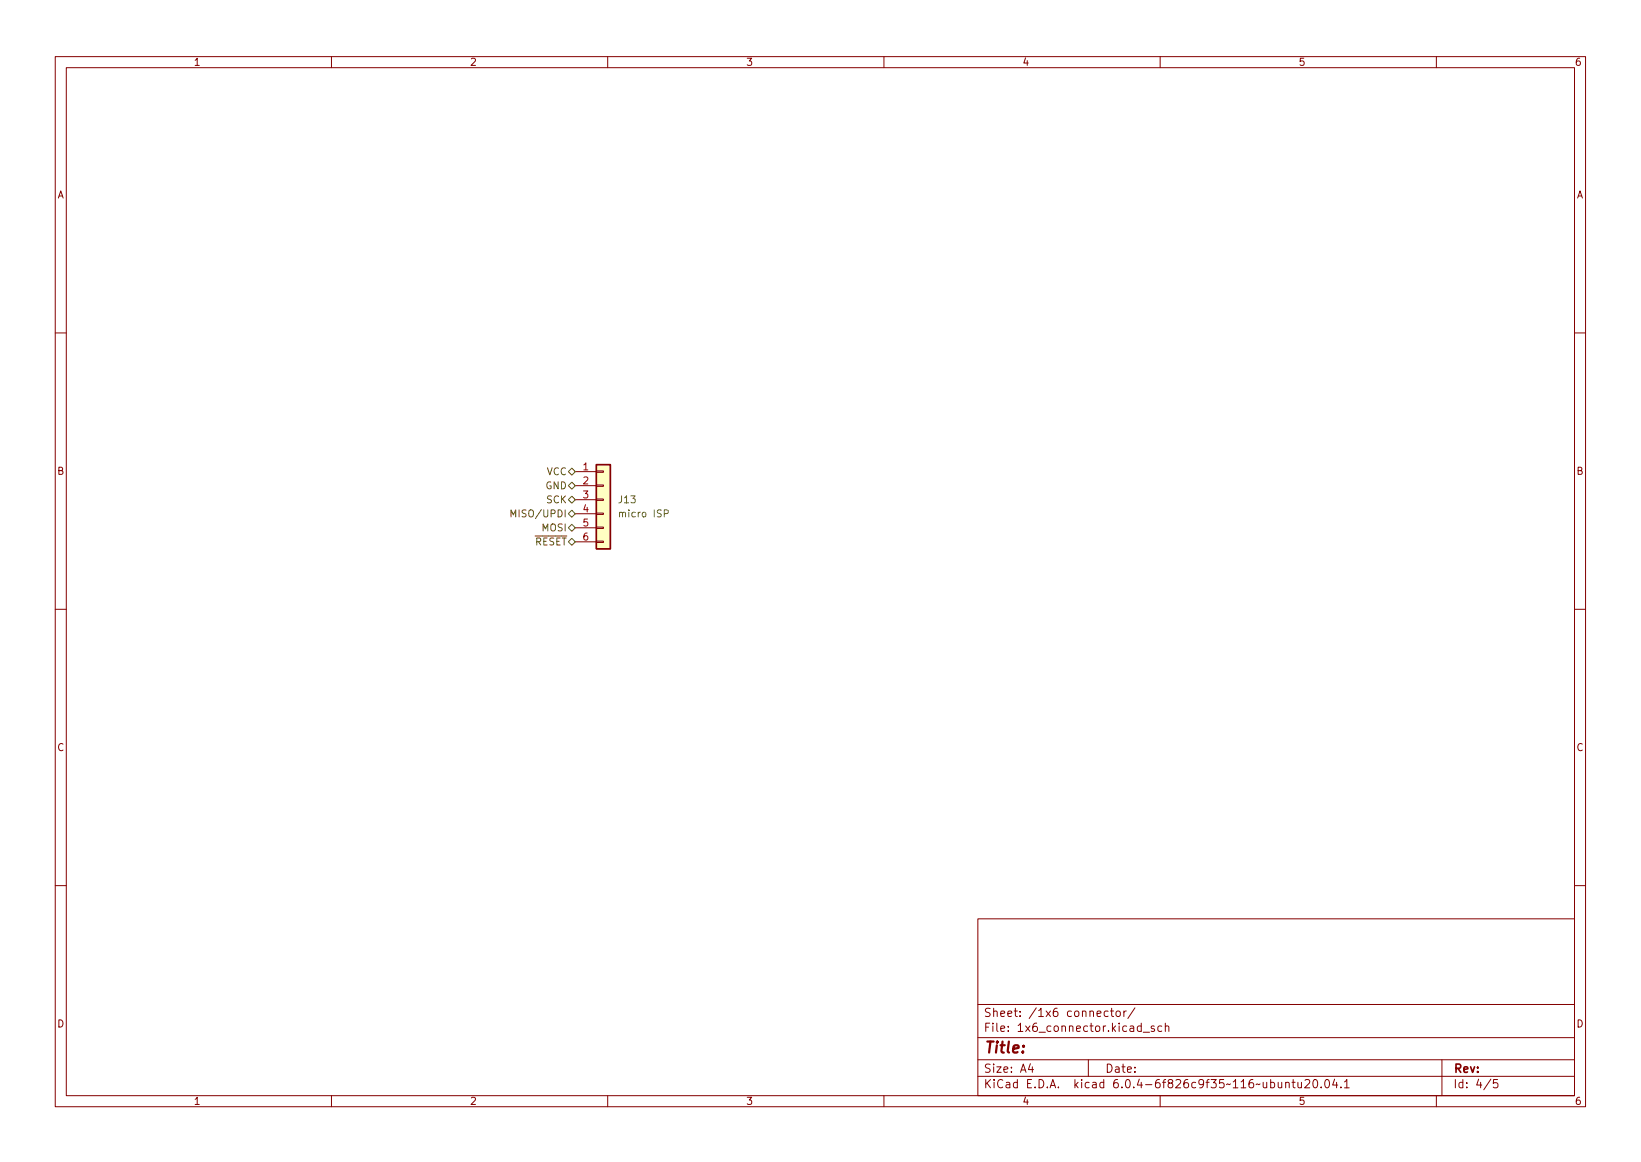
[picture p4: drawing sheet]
<svg xmlns="http://www.w3.org/2000/svg" width="297mm" height="210mm" viewBox="0 0 297 210" stroke-linecap="round" stroke-linejoin="round" font-family="sans-serif">
<g fill="none" stroke="#840000" stroke-width=".18">
<path d="M10 10.2h277v190.1h-277zM12 12.2h273v186.1h-273zM60 10.2v2M110 10.2v2M160 10.2v2M210 10.2v2M260 10.2v2M10 60.2h2M285 60.2h2M104.1 85.3h3.8M104.1 87.9h3.8M104.1 90.4h3.8"/>
<path d="M104.1 93h3.8M104.1 95.5h3.8M104.1 98h3.8M107.9 97.9h1.3v.3h-1.3zM107.9 95.4h1.3v.2h-1.3zM107.9 92.8h1.3v.3h-1.3zM107.9 90.3h1.3v.2h-1.3zM107.9 87.8h1.3v.2h-1.3zM107.9 85.2h1.3v.3h-1.3zM10 110.2h2M285 110.2h2M10 160.2h2"/>
<path d="M177 166.3h108v32h-108zM285 160.2h2M60 198.3v2M110 198.3v2M160 198.3v2M177 194.8h108M177 191.8h108M177 187.8h108M177 181.8h108M186.5 192.5l-.4 1h1M186.9 193v1M197 191.8v3"/>
<path d="M200.6 183l-.5-.1-.2 .3v.4l.1 .3h.6M201 182.9h.6M201.2 182.4v1.3l.4 .2M202.1 183.1l.2-.2 .4 .2 .1 .5-.2 .3h-.3l-.2-.1zM203.4 182.9v1M203.9 182.9l-.3 .1-.2 .2M205.4 182.4l-1.3 1.9M206.9 186.8h1.2M208.9 185.7l-.3-.1-.2 .2v.3l.5 .1v.4h-.5M210 198.3v2M210.3 185.7l-.4-.1-.3 .3v.4l.1 .3h.6M210.9 185.8l.2-.2 .4 .1 .1 .9"/>
<path d="M210.9 185.1v1.5M232.7 196l.2-.2 .4 .1 .1 .9M232.7 195.8v1M233.9 195.8h.5M234.1 195.3v1.3l.3 .2M234.9 195.8l.1 1h.4l.2-.1M235.6 195.8v1M236.2 195.5l.6-.2 .2 .2 .1 .3-1 1h1M237.8 195.5l.2-.2a.8 .8 0 0 1 .5 .8 .8 .8 0 0 1-.5 .7l-.2-.1-.2-.4zM239.1 196.7v.1M240 195.4l.1-.1a.8 .8 0 0 1 .6 .8 .8 .8 0 0 1-.6 .7 1 1 0 0 1-.1-1.4zM241.6 195.3l-.4 1h.9"/>
<path d="M241.9 195.8v1M242.7 196.7v.1M243.4 195.8l.4-.5v1.5M243.4 196.8h.8M260 198.3v2M261 191.8v6.5M269.9 195.3l-1.3 1.9M271.1 195.3h-.7l-.1 .7 .2-.1 .5 .1 .2 .2-.1 .5-.2 .1-.6-.1"/>
</g>
<path d="M107.9 84.1h2.6v15.2h-2.6z" fill="#ffffc2" stroke="#ffffc2" stroke-width=".18"/>
<path d="M107.9 84.1h2.6v15.2h-2.6z" fill="none" stroke="#840000" stroke-width=".25"/>
<path d="M120.2 92.9h.7l.1-.2-.1-.3-.7-.1v1.2" fill="none" stroke="#006464" stroke-width=".18"/>
<path d="M92.5 93.5v-1.2l.4 .9 .5-.9v1.2M102.9 85.3l.6-.6 .6 .6-.6 .7zM102.9 93l.6-.7 .6 .7-.6 .6zM102.9 90.4l.6-.6 .6 .6-.6 .7zM102.9 95.5l.6-.6 .6 .6-.6 .6zM103.5 87.2l.6 .7-.6 .6-.6-.6zM103.5 97.4l.6 .6-.6 .7-.6-.7z" fill="none" stroke="#725600" stroke-width=".18"/>
<text font-size="2.8" fill="#840000" x="178" y="190.6">Title:</text>
<g font-size="2.1" fill="#840000">
<text x="178" y="184">Sheet: /1x6 connector/</text>
<text x="178" y="186.7">File: 1x6_connector.kicad_sch</text>
<text x="178" y="196.9">KiCad E.D.A. kicad 6.0.4-6f826c9f35~116~ubuntu20.04.1</text>
<text x="178" y="194.1">Size: A4</text>
<text x="200" y="194.1">Date:</text>
<text x="263" y="194.1">Rev:</text>
<text x="263" y="196.9">Id: 4/5</text>
</g>
<g font-size="1.8" fill="#840000">
<text x="35" y="11.9">1</text>
<text x="85" y="11.9">2</text>
<text x="135" y="11.9">3</text>
<text x="185" y="11.9">4</text>
<text x="235" y="11.9">5</text>
<text x="285" y="11.9">6</text>
<text x="10.3" y="35.9">A</text>
<text x="285.3" y="35.9">A</text>
<text x="10.3" y="85.9">B</text>
<text x="285.3" y="85.9">B</text>
<text x="10.3" y="135.9">C</text>
<text x="285.3" y="135.9">C</text>
<text x="10.3" y="185.9">D</text>
<text x="285.3" y="185.9">D</text>
<text x="35" y="199.9">1</text>
<text x="85" y="199.9">2</text>
<text x="135" y="199.9">3</text>
<text x="185" y="199.9">4</text>
<text x="235" y="199.9">5</text>
<text x="285" y="199.9">6</text>
</g>
<g font-size="1.8" fill="#725600">
<text x="98.7" y="88.5">GND</text>
<text x="98.9" y="86">VCC</text>
<text x="93.4" y="93.6">MISO/UPDI</text>
<text x="98.9" y="91.1">SCK</text>
<text x="95.4" y="98.7">~{RESET}</text>
<text x="98.2" y="96.1">MOSI</text>
</g>
<g font-size="1.8" fill="#a90000">
<text x="105.6" y="85.1">1</text>
<text x="105.6" y="87.6">2</text>
<text x="105.6" y="90.2">3</text>
<text x="105.6" y="92.7">4</text>
<text x="105.6" y="95.2">5</text>
<text x="105.6" y="97.8">6</text>
</g>
<g font-size="1.8" fill="#006464">
<text x="112.1" y="91.1">J13</text>
<text x="112.4" y="93.6">micro ISP</text>
</g>
</svg>
